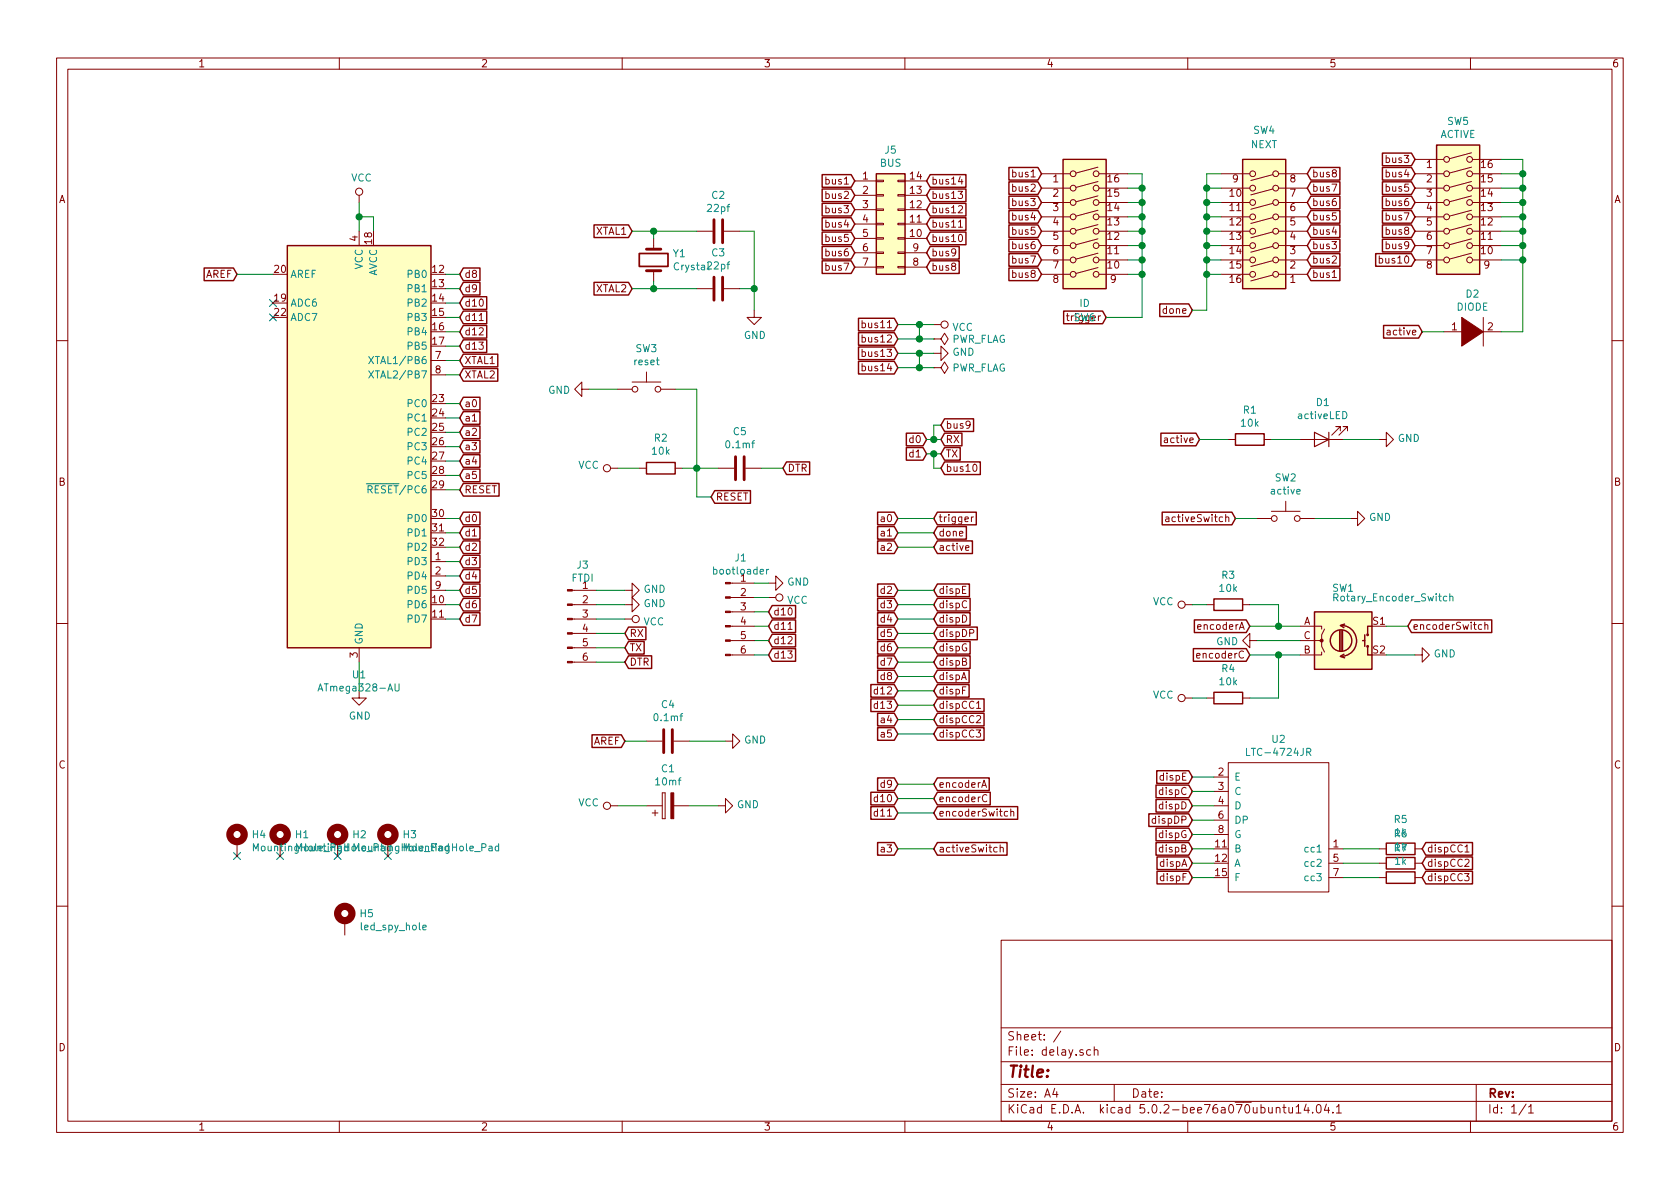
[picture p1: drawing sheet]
EESchema Schematic File Version 4
LIBS:delay-cache
EELAYER 26 0
EELAYER END
$Descr A4 11693 8268
encoding utf-8
Sheet 1 1
Title ""
Date ""
Rev ""
Comp ""
Comment1 ""
Comment2 ""
Comment3 ""
Comment4 ""
$EndDescr
$Comp
L Device:Crystal Y1
U 1 1
P 4550 1800
F 0 "Y1" V 4504 1931 50  0000 L CNN
F 1 "Crystal" V 4595 1931 50  0000 L CNN
F 2 "Crystal:Crystal_SMD_HC49-SD" H 4550 1800 50  0001 C CNN
F 3 "~" H 4550 1800 50  0001 C CNN
	1    4550 1800
	0    1    1    0   
$EndComp
$Comp
L Device:C C2
U 1 1
P 5000 1600
F 0 "C2" V 4748 1600 50  0000 C CNN
F 1 "22pf" V 4839 1600 50  0000 C CNN
F 2 "Capacitor_SMD:C_0603_1608Metric" H 5038 1450 50  0001 C CNN
F 3 "~" H 5000 1600 50  0001 C CNN
	1    5000 1600
	0    1    1    0   
$EndComp
$Comp
L Device:CP C1
U 1 1
P 4650 5600
F 0 "C1" V 4905 5600 50  0000 C CNN
F 1 "10mf" V 4814 5600 50  0000 C CNN
F 2 "Capacitor_SMD:C_0603_1608Metric" H 4688 5450 50  0001 C CNN
F 3 "~" H 4650 5600 50  0001 C CNN
	1    4650 5600
	0    -1   -1   0   
$EndComp
$Comp
L Connector:Conn_01x06_Male J3
U 1 1
P 3950 4300
F 0 "J3" H 4056 4678 50  0000 C CNN
F 1 "FTDI" H 4056 4587 50  0000 C CNN
F 2 "autoblocks:edge_connector_3" H 3950 4300 50  0001 C CNN
F 3 "~" H 3950 4300 50  0001 C CNN
	1    3950 4300
	1    0    0    -1  
$EndComp
$Comp
L Device:R R1
U 1 1
P 8700 3050
F 0 "R1" V 8493 3050 50  0000 C CNN
F 1 "10k" V 8584 3050 50  0000 C CNN
F 2 "Resistor_SMD:R_0603_1608Metric" V 8630 3050 50  0001 C CNN
F 3 "~" H 8700 3050 50  0001 C CNN
	1    8700 3050
	0    1    1    0   
$EndComp
$Comp
L Device:LED D1
U 1 1
P 9200 3050
F 0 "D1" H 9192 2795 50  0000 C CNN
F 1 "activeLED" H 9192 2886 50  0000 C CNN
F 2 "LED_THT:LED_D5.0mm" H 9200 3050 50  0001 C CNN
F 3 "~" H 9200 3050 50  0001 C CNN
	1    9200 3050
	-1   0    0    1   
$EndComp
$Comp
L Device:Rotary_Encoder_Switch SW1
U 1 1
P 9350 4450
F 0 "SW1" H 9350 4817 50  0000 C CNN
F 1 "Rotary_Encoder_Switch" H 9700 4750 50  0000 C CNN
F 2 "Rotary_Encoder:RotaryEncoder_Alps_EC11E-Switch_Vertical_H20mm_CircularMountingHoles" H 9200 4610 50  0001 C CNN
F 3 "~" H 9350 4710 50  0001 C CNN
	1    9350 4450
	1    0    0    -1  
$EndComp
$Comp
L autoblocks:LTC-4724JR U2
U 1 1
P 8800 5700
F 0 "U2" H 8900 6265 50  0000 C CNN
F 1 "LTC-4724JR" H 8900 6174 50  0000 C CNN
F 2 "autoblocks:LTC-4724JR" H 8800 5700 50  0001 C CNN
F 3 "" H 8800 5700 50  0001 C CNN
	1    8800 5700
	1    0    0    -1  
$EndComp
$Comp
L power:VCC #PWR03
U 1 1
P 6500 2250
F 0 "#PWR03" H 6500 2100 50  0001 C CNN
F 1 "VCC" V 6517 2378 50  0000 L CNN
F 2 "" H 6500 2250 50  0001 C CNN
F 3 "" H 6500 2250 50  0001 C CNN
	1    6500 2250
	0    1    1    0   
$EndComp
$Comp
L power:GND #PWR02
U 1 1
P 6500 2450
F 0 "#PWR02" H 6500 2200 50  0001 C CNN
F 1 "GND" V 6505 2322 50  0000 R CNN
F 2 "" H 6500 2450 50  0001 C CNN
F 3 "" H 6500 2450 50  0001 C CNN
	1    6500 2450
	0    -1   -1   0   
$EndComp
$Comp
L power:VCC #PWR04
U 1 1
P 2500 1400
F 0 "#PWR04" H 2500 1250 50  0001 C CNN
F 1 "VCC" H 2517 1573 50  0000 C CNN
F 2 "" H 2500 1400 50  0001 C CNN
F 3 "" H 2500 1400 50  0001 C CNN
	1    2500 1400
	1    0    0    -1  
$EndComp
Wire Wire Line
	2500 1500 2600 1500
Wire Wire Line
	2500 1500 2500 1600
Wire Wire Line
	4850 1600 4550 1600
Wire Wire Line
	4550 1600 4550 1650
$Comp
L Device:C C3
U 1 1
P 5000 2000
F 0 "C3" V 4748 2000 50  0000 C CNN
F 1 "22pf" V 4839 2000 50  0000 C CNN
F 2 "Capacitor_SMD:C_0603_1608Metric" H 5038 1850 50  0001 C CNN
F 3 "~" H 5000 2000 50  0001 C CNN
	1    5000 2000
	0    1    1    0   
$EndComp
Wire Wire Line
	4850 2000 4550 2000
Wire Wire Line
	4550 2000 4550 1950
Wire Wire Line
	5150 1600 5250 1600
Wire Wire Line
	5250 1600 5250 2000
Wire Wire Line
	5250 2000 5150 2000
$Comp
L power:GND #PWR011
U 1 1
P 5250 2150
F 0 "#PWR011" H 5250 1900 50  0001 C CNN
F 1 "GND" H 5255 1977 50  0000 C CNN
F 2 "" H 5250 2150 50  0001 C CNN
F 3 "" H 5250 2150 50  0001 C CNN
	1    5250 2150
	1    0    0    -1  
$EndComp
Text GLabel 3200 2500 2    50   Input ~ 0
XTAL1
Wire Wire Line
	3100 2500 3200 2500
Text GLabel 3200 2600 2    50   Input ~ 0
XTAL2
Wire Wire Line
	3100 2600 3200 2600
Text GLabel 4400 1600 0    50   Input ~ 0
XTAL1
Wire Wire Line
	4400 1600 4550 1600
Connection ~ 4550 1600
Text GLabel 4400 2000 0    50   Input ~ 0
XTAL2
Wire Wire Line
	4400 2000 4550 2000
Connection ~ 4550 2000
Text GLabel 3200 2800 2    50   Input ~ 0
a0
Text GLabel 3200 2900 2    50   Input ~ 0
a1
Text GLabel 3200 3000 2    50   Input ~ 0
a2
Text GLabel 3200 3100 2    50   Input ~ 0
a3
Text GLabel 3200 3200 2    50   Input ~ 0
a4
Text GLabel 3200 3300 2    50   Input ~ 0
a5
$Comp
L power:GND #PWR05
U 1 1
P 2500 4800
F 0 "#PWR05" H 2500 4550 50  0001 C CNN
F 1 "GND" H 2505 4627 50  0000 C CNN
F 2 "" H 2500 4800 50  0001 C CNN
F 3 "" H 2500 4800 50  0001 C CNN
	1    2500 4800
	1    0    0    -1  
$EndComp
Text GLabel 6550 3050 2    50   Input ~ 0
RX
Text GLabel 6550 3150 2    50   Input ~ 0
TX
Text GLabel 3200 3800 2    50   Input ~ 0
d2
Text GLabel 3200 3900 2    50   Input ~ 0
d3
Text GLabel 3200 4000 2    50   Input ~ 0
d4
Text GLabel 3200 4100 2    50   Input ~ 0
d5
Text GLabel 3200 4200 2    50   Input ~ 0
d6
Text GLabel 3200 4300 2    50   Input ~ 0
d7
Text GLabel 3200 3700 2    50   Input ~ 0
d1
Text GLabel 3200 3600 2    50   Input ~ 0
d0
Text GLabel 6450 3050 0    50   Input ~ 0
d0
Text GLabel 6450 3150 0    50   Input ~ 0
d1
Wire Wire Line
	6450 3050 6500 3050
Wire Wire Line
	6450 3150 6500 3150
Text GLabel 3200 1900 2    50   Input ~ 0
d8
Text GLabel 3200 2000 2    50   Input ~ 0
d9
Text GLabel 3200 2100 2    50   Input ~ 0
d10
Text GLabel 3200 2200 2    50   Input ~ 0
d11
Text GLabel 3200 2300 2    50   Input ~ 0
d12
Text GLabel 3200 2400 2    50   Input ~ 0
d13
Wire Wire Line
	3100 1900 3200 1900
Wire Wire Line
	3100 2300 3200 2300
Wire Wire Line
	3100 2400 3200 2400
Wire Wire Line
	3100 2800 3200 2800
Wire Wire Line
	3100 2900 3200 2900
Wire Wire Line
	3100 3000 3200 3000
Wire Wire Line
	3100 3100 3200 3100
Wire Wire Line
	3100 3200 3200 3200
Wire Wire Line
	3100 3300 3200 3300
Wire Wire Line
	3100 3600 3200 3600
Wire Wire Line
	3100 3700 3200 3700
Wire Wire Line
	3100 3800 3200 3800
Wire Wire Line
	3100 3900 3200 3900
Wire Wire Line
	3100 4000 3200 4000
Wire Wire Line
	3100 4100 3200 4100
Wire Wire Line
	3100 4200 3200 4200
Wire Wire Line
	3100 4300 3200 4300
$Comp
L power:VCC #PWR09
U 1 1
P 4300 5600
F 0 "#PWR09" H 4300 5450 50  0001 C CNN
F 1 "VCC" V 4318 5727 50  0000 L CNN
F 2 "" H 4300 5600 50  0001 C CNN
F 3 "" H 4300 5600 50  0001 C CNN
	1    4300 5600
	0    -1   -1   0   
$EndComp
Text GLabel 3200 3400 2    50   Input ~ 0
RESET
Wire Wire Line
	3100 3400 3200 3400
$Comp
L power:VCC #PWR06
U 1 1
P 4300 3250
F 0 "#PWR06" H 4300 3100 50  0001 C CNN
F 1 "VCC" V 4318 3377 50  0000 L CNN
F 2 "" H 4300 3250 50  0001 C CNN
F 3 "" H 4300 3250 50  0001 C CNN
	1    4300 3250
	0    -1   -1   0   
$EndComp
$Comp
L Device:R R2
U 1 1
P 4600 3250
F 0 "R2" V 4807 3250 50  0000 C CNN
F 1 "10k" V 4716 3250 50  0000 C CNN
F 2 "Resistor_SMD:R_0603_1608Metric" V 4530 3250 50  0001 C CNN
F 3 "~" H 4600 3250 50  0001 C CNN
	1    4600 3250
	0    -1   -1   0   
$EndComp
Text GLabel 4950 3450 2    50   Input ~ 0
RESET
$Comp
L Device:C C5
U 1 1
P 5150 3250
F 0 "C5" V 5402 3250 50  0000 C CNN
F 1 "0.1mf" V 5311 3250 50  0000 C CNN
F 2 "Capacitor_SMD:C_0603_1608Metric" H 5188 3100 50  0001 C CNN
F 3 "~" H 5150 3250 50  0001 C CNN
	1    5150 3250
	0    -1   -1   0   
$EndComp
Text GLabel 5450 3250 2    50   Input ~ 0
DTR
Wire Wire Line
	4750 3250 4850 3250
Connection ~ 4850 3250
Wire Wire Line
	4850 3250 5000 3250
Wire Wire Line
	4950 3450 4850 3450
Wire Wire Line
	4850 3250 4850 3450
Wire Wire Line
	5450 3250 5300 3250
Text GLabel 4350 4600 2    50   Input ~ 0
DTR
Wire Wire Line
	4150 4600 4350 4600
Text GLabel 4350 4500 2    50   Input ~ 0
TX
Text GLabel 4350 4400 2    50   Input ~ 0
RX
Wire Wire Line
	4150 4400 4350 4400
Wire Wire Line
	4150 4500 4350 4500
$Comp
L power:VCC #PWR013
U 1 1
P 4350 4300
F 0 "#PWR013" H 4350 4150 50  0001 C CNN
F 1 "VCC" V 4367 4428 50  0000 L CNN
F 2 "" H 4350 4300 50  0001 C CNN
F 3 "" H 4350 4300 50  0001 C CNN
	1    4350 4300
	0    1    1    0   
$EndComp
$Comp
L power:GND #PWR012
U 1 1
P 4350 4200
F 0 "#PWR012" H 4350 3950 50  0001 C CNN
F 1 "GND" V 4355 4072 50  0000 R CNN
F 2 "" H 4350 4200 50  0001 C CNN
F 3 "" H 4350 4200 50  0001 C CNN
	1    4350 4200
	0    -1   -1   0   
$EndComp
$Comp
L power:GND #PWR010
U 1 1
P 4350 4100
F 0 "#PWR010" H 4350 3850 50  0001 C CNN
F 1 "GND" V 4355 3972 50  0000 R CNN
F 2 "" H 4350 4100 50  0001 C CNN
F 3 "" H 4350 4100 50  0001 C CNN
	1    4350 4100
	0    -1   -1   0   
$EndComp
Wire Wire Line
	4150 4300 4350 4300
Text GLabel 1650 1900 0    50   Input ~ 0
AREF
Wire Wire Line
	1900 1900 1650 1900
Text GLabel 4350 5150 0    50   Input ~ 0
AREF
$Comp
L Device:C C4
U 1 1
P 4650 5150
F 0 "C4" V 4902 5150 50  0000 C CNN
F 1 "0.1mf" V 4811 5150 50  0000 C CNN
F 2 "Capacitor_SMD:C_0603_1608Metric" H 4688 5000 50  0001 C CNN
F 3 "~" H 4650 5150 50  0001 C CNN
	1    4650 5150
	0    -1   -1   0   
$EndComp
$Comp
L power:GND #PWR015
U 1 1
P 5050 5150
F 0 "#PWR015" H 5050 4900 50  0001 C CNN
F 1 "GND" V 5055 5022 50  0000 R CNN
F 2 "" H 5050 5150 50  0001 C CNN
F 3 "" H 5050 5150 50  0001 C CNN
	1    5050 5150
	0    -1   -1   0   
$EndComp
Wire Wire Line
	4350 5150 4500 5150
Wire Wire Line
	4800 5150 5050 5150
$Comp
L power:GND #PWR014
U 1 1
P 5000 5600
F 0 "#PWR014" H 5000 5350 50  0001 C CNN
F 1 "GND" V 5005 5472 50  0000 R CNN
F 2 "" H 5000 5600 50  0001 C CNN
F 3 "" H 5000 5600 50  0001 C CNN
	1    5000 5600
	0    -1   -1   0   
$EndComp
Text GLabel 8700 4350 0    50   Input ~ 0
encoderA
Text GLabel 8700 4550 0    50   Input ~ 0
encoderC
$Comp
L power:GND #PWR020
U 1 1
P 8750 4450
F 0 "#PWR020" H 8750 4200 50  0001 C CNN
F 1 "GND" V 8755 4322 50  0000 R CNN
F 2 "" H 8750 4450 50  0001 C CNN
F 3 "" H 8750 4450 50  0001 C CNN
	1    8750 4450
	0    1    1    0   
$EndComp
Wire Wire Line
	8900 4350 9050 4350
$Comp
L Device:R R4
U 1 1
P 8550 4850
F 0 "R4" V 8343 4850 50  0000 C CNN
F 1 "10k" V 8434 4850 50  0000 C CNN
F 2 "Resistor_SMD:R_0603_1608Metric" V 8480 4850 50  0001 C CNN
F 3 "~" H 8550 4850 50  0001 C CNN
	1    8550 4850
	0    1    1    0   
$EndComp
$Comp
L Device:R R3
U 1 1
P 8550 4200
F 0 "R3" V 8343 4200 50  0000 C CNN
F 1 "10k" V 8434 4200 50  0000 C CNN
F 2 "Resistor_SMD:R_0603_1608Metric" V 8480 4200 50  0001 C CNN
F 3 "~" H 8550 4200 50  0001 C CNN
	1    8550 4200
	0    1    1    0   
$EndComp
$Comp
L power:VCC #PWR018
U 1 1
P 8300 4200
F 0 "#PWR018" H 8300 4050 50  0001 C CNN
F 1 "VCC" V 8318 4327 50  0000 L CNN
F 2 "" H 8300 4200 50  0001 C CNN
F 3 "" H 8300 4200 50  0001 C CNN
	1    8300 4200
	0    -1   -1   0   
$EndComp
$Comp
L power:VCC #PWR019
U 1 1
P 8300 4850
F 0 "#PWR019" H 8300 4700 50  0001 C CNN
F 1 "VCC" V 8318 4977 50  0000 L CNN
F 2 "" H 8300 4850 50  0001 C CNN
F 3 "" H 8300 4850 50  0001 C CNN
	1    8300 4850
	0    -1   -1   0   
$EndComp
Wire Wire Line
	8700 4200 8900 4200
Wire Wire Line
	8900 4200 8900 4350
Wire Wire Line
	8700 4350 8900 4350
Connection ~ 8900 4350
Wire Wire Line
	8750 4450 9050 4450
Wire Wire Line
	8700 4550 8900 4550
Wire Wire Line
	8300 4850 8400 4850
Wire Wire Line
	8700 4850 8900 4850
Wire Wire Line
	8900 4850 8900 4550
Connection ~ 8900 4550
Wire Wire Line
	8900 4550 9050 4550
Text GLabel 9800 4350 2    50   Input ~ 0
encoderSwitch
$Comp
L power:GND #PWR023
U 1 1
P 9600 3050
F 0 "#PWR023" H 9600 2800 50  0001 C CNN
F 1 "GND" V 9605 2922 50  0000 R CNN
F 2 "" H 9600 3050 50  0001 C CNN
F 3 "" H 9600 3050 50  0001 C CNN
	1    9600 3050
	0    -1   -1   0   
$EndComp
Wire Wire Line
	8850 3050 9050 3050
Wire Wire Line
	9350 3050 9600 3050
Text GLabel 8350 3050 0    50   Input ~ 0
active
Wire Wire Line
	8350 3050 8550 3050
Text GLabel 8600 3600 0    50   Input ~ 0
activeSwitch
Wire Wire Line
	8600 3600 8750 3600
Text GLabel 6500 4100 2    50   Input ~ 0
dispE
Text GLabel 6500 4200 2    50   Input ~ 0
dispC
Text GLabel 6500 4300 2    50   Input ~ 0
dispD
Text GLabel 6500 4400 2    50   Input ~ 0
dispDP
Text GLabel 6500 4500 2    50   Input ~ 0
dispG
Text GLabel 6500 4600 2    50   Input ~ 0
dispB
Text GLabel 6500 4700 2    50   Input ~ 0
dispA
Text GLabel 6500 4800 2    50   Input ~ 0
dispF
Text GLabel 6500 4900 2    50   Input ~ 0
dispCC1
Text GLabel 6500 5000 2    50   Input ~ 0
dispCC2
Text GLabel 6500 5100 2    50   Input ~ 0
dispCC3
Text GLabel 6500 3600 2    50   Input ~ 0
trigger
Text GLabel 6500 3700 2    50   Input ~ 0
done
Text GLabel 6500 3800 2    50   Input ~ 0
active
Text GLabel 6500 5450 2    50   Input ~ 0
encoderA
Text GLabel 6500 5550 2    50   Input ~ 0
encoderC
Text GLabel 8300 5400 0    50   Input ~ 0
dispE
Text GLabel 8300 5500 0    50   Input ~ 0
dispC
Text GLabel 8300 5600 0    50   Input ~ 0
dispD
Text GLabel 8300 5700 0    50   Input ~ 0
dispDP
Text GLabel 8300 5800 0    50   Input ~ 0
dispG
Text GLabel 8300 5900 0    50   Input ~ 0
dispB
Text GLabel 8300 6000 0    50   Input ~ 0
dispA
Text GLabel 8300 6100 0    50   Input ~ 0
dispF
Text GLabel 9900 5900 2    50   Input ~ 0
dispCC1
Text GLabel 9900 6000 2    50   Input ~ 0
dispCC2
Text GLabel 9900 6100 2    50   Input ~ 0
dispCC3
Wire Wire Line
	8300 5400 8450 5400
Wire Wire Line
	8300 5500 8450 5500
Wire Wire Line
	8300 5600 8450 5600
Wire Wire Line
	8300 5700 8450 5700
Wire Wire Line
	8300 5800 8450 5800
Wire Wire Line
	8300 5900 8450 5900
Wire Wire Line
	8300 6000 8450 6000
Wire Wire Line
	8300 6100 8450 6100
Wire Wire Line
	9350 5900 9600 5900
Wire Wire Line
	9350 6000 9600 6000
Wire Wire Line
	9350 6100 9600 6100
$Comp
L power:GND #PWR022
U 1 1
P 9850 4550
F 0 "#PWR022" H 9850 4300 50  0001 C CNN
F 1 "GND" V 9855 4422 50  0000 R CNN
F 2 "" H 9850 4550 50  0001 C CNN
F 3 "" H 9850 4550 50  0001 C CNN
	1    9850 4550
	0    -1   -1   0   
$EndComp
$Comp
L power:GND #PWR021
U 1 1
P 9400 3600
F 0 "#PWR021" H 9400 3350 50  0001 C CNN
F 1 "GND" V 9405 3472 50  0000 R CNN
F 2 "" H 9400 3600 50  0001 C CNN
F 3 "" H 9400 3600 50  0001 C CNN
	1    9400 3600
	0    -1   -1   0   
$EndComp
Wire Wire Line
	9150 3600 9400 3600
Text GLabel 6500 5900 2    50   Input ~ 0
activeSwitch
Text GLabel 6500 5650 2    50   Input ~ 0
encoderSwitch
Wire Wire Line
	4700 2700 4850 2700
Wire Wire Line
	4850 2700 4850 3250
$Comp
L power:GND #PWR01
U 1 1
P 4100 2700
F 0 "#PWR01" H 4100 2450 50  0001 C CNN
F 1 "GND" V 4105 2572 50  0000 R CNN
F 2 "" H 4100 2700 50  0001 C CNN
F 3 "" H 4100 2700 50  0001 C CNN
	1    4100 2700
	0    1    1    0   
$EndComp
Text GLabel 6250 3600 0    50   Input ~ 0
a0
Wire Wire Line
	6250 3600 6500 3600
Text GLabel 6250 3700 0    50   Input ~ 0
a1
Wire Wire Line
	6250 3700 6500 3700
Text GLabel 6250 4100 0    50   Input ~ 0
d2
Text GLabel 6250 4200 0    50   Input ~ 0
d3
Text GLabel 6250 4300 0    50   Input ~ 0
d4
Text GLabel 6250 4400 0    50   Input ~ 0
d5
Text GLabel 6250 4500 0    50   Input ~ 0
d6
Text GLabel 6250 4600 0    50   Input ~ 0
d7
Text GLabel 6250 4700 0    50   Input ~ 0
d8
Text GLabel 6250 4800 0    50   Input ~ 0
d12
Text GLabel 6250 5450 0    50   Input ~ 0
d9
Text GLabel 6250 5550 0    50   Input ~ 0
d10
Wire Wire Line
	6250 4100 6500 4100
Wire Wire Line
	6250 4200 6500 4200
Wire Wire Line
	6250 4300 6500 4300
Wire Wire Line
	6250 4400 6500 4400
Wire Wire Line
	6250 4500 6500 4500
Wire Wire Line
	6250 4600 6500 4600
Wire Wire Line
	6250 4700 6500 4700
Wire Wire Line
	6250 4800 6500 4800
Text GLabel 6250 3800 0    50   Input ~ 0
a2
Wire Wire Line
	6250 3800 6500 3800
Text GLabel 6250 5900 0    50   Input ~ 0
a3
Wire Wire Line
	6250 5900 6500 5900
Text GLabel 6250 5650 0    50   Input ~ 0
d11
Text GLabel 6250 4900 0    50   Input ~ 0
d13
Text GLabel 6250 5000 0    50   Input ~ 0
a4
Text GLabel 6250 5100 0    50   Input ~ 0
a5
Wire Wire Line
	6250 4900 6500 4900
Wire Wire Line
	6250 5000 6500 5000
Wire Wire Line
	6250 5100 6500 5100
Wire Wire Line
	3100 2100 3200 2100
Wire Wire Line
	3100 2200 3200 2200
Wire Wire Line
	6500 5450 6250 5450
Wire Wire Line
	6250 5550 6500 5550
Wire Wire Line
	6250 5650 6500 5650
Wire Wire Line
	9650 4350 9800 4350
Wire Wire Line
	8300 4200 8400 4200
Wire Wire Line
	3100 2000 3200 2000
Wire Wire Line
	4150 4100 4350 4100
Wire Wire Line
	2500 1400 2500 1500
Connection ~ 2500 1500
Wire Wire Line
	5250 2150 5250 2000
Connection ~ 5250 2000
Wire Wire Line
	4100 2700 4300 2700
Wire Wire Line
	2600 1600 2600 1500
Wire Wire Line
	2500 4600 2500 4800
Wire Wire Line
	4300 3250 4450 3250
Wire Wire Line
	4150 4200 4350 4200
Wire Wire Line
	9650 4550 9850 4550
Wire Wire Line
	4300 5600 4500 5600
Wire Wire Line
	4800 5600 5000 5600
$Comp
L Mechanical:MountingHole_Pad H1
U 1 1
P 1950 5850
F 0 "H1" H 2050 5901 50  0000 L CNN
F 1 "MountingHole_Pad" H 2050 5810 50  0000 L CNN
F 2 "MountingHole:MountingHole_3.2mm_M3_Pad" H 1950 5850 50  0001 C CNN
F 3 "~" H 1950 5850 50  0001 C CNN
	1    1950 5850
	1    0    0    -1  
$EndComp
$Comp
L Mechanical:MountingHole_Pad H2
U 1 1
P 2350 5850
F 0 "H2" H 2450 5901 50  0000 L CNN
F 1 "MountingHole_Pad" H 2450 5810 50  0000 L CNN
F 2 "MountingHole:MountingHole_3.2mm_M3_Pad" H 2350 5850 50  0001 C CNN
F 3 "~" H 2350 5850 50  0001 C CNN
	1    2350 5850
	1    0    0    -1  
$EndComp
$Comp
L Mechanical:MountingHole_Pad H3
U 1 1
P 2700 5850
F 0 "H3" H 2800 5901 50  0000 L CNN
F 1 "MountingHole_Pad" H 2800 5810 50  0000 L CNN
F 2 "MountingHole:MountingHole_3.2mm_M3_Pad" H 2700 5850 50  0001 C CNN
F 3 "~" H 2700 5850 50  0001 C CNN
	1    2700 5850
	1    0    0    -1  
$EndComp
$Comp
L Mechanical:MountingHole_Pad H4
U 1 1
P 1650 5850
F 0 "H4" H 1750 5901 50  0000 L CNN
F 1 "MountingHole_Pad" H 1750 5810 50  0000 L CNN
F 2 "MountingHole:MountingHole_3.2mm_M3_Pad" H 1650 5850 50  0001 C CNN
F 3 "~" H 1650 5850 50  0001 C CNN
	1    1650 5850
	1    0    0    -1  
$EndComp
NoConn ~ 2700 5950
NoConn ~ 2350 5950
NoConn ~ 1950 5950
NoConn ~ 1650 5950
$Comp
L MCU_Microchip_ATmega:ATmega328-AU U1
U 1 1
P 2500 3100
F 0 "U1" H 2500 1514 50  0000 C CNN
F 1 "ATmega328-AU" H 2500 1423 50  0000 C CNN
F 2 "Package_QFP:TQFP-32_7x7mm_P0.8mm" H 2500 3100 50  0001 C CIN
F 3 "http://ww1.microchip.com/downloads/en/DeviceDoc/ATmega328_P%20AVR%20MCU%20with%20picoPower%20Technology%20Data%20Sheet%2040001984A.pdf" H 2500 3100 50  0001 C CNN
	1    2500 3100
	1    0    0    -1  
$EndComp
NoConn ~ 1900 2100
NoConn ~ 1900 2200
$Comp
L Switch:SW_DIP_x08 SW4
U 1 1
P 8800 1500
F 0 "SW4" H 8800 900 50  0000 C CNN
F 1 "NEXT" H 8800 1000 50  0000 C CNN
F 2 "Package_DIP:DIP-16_W7.62mm_SMDSocket_SmallPads" H 8800 1500 50  0001 C CNN
F 3 "" H 8800 1500 50  0001 C CNN
	1    8800 1500
	-1   0    0    1   
$EndComp
$Comp
L Connector_Generic:Conn_02x07_Counter_Clockwise J5
U 1 1
P 6150 1550
F 0 "J5" H 6200 2067 50  0000 C CNN
F 1 "BUS" H 6200 1976 50  0000 C CNN
F 2 "Connector_PinHeader_2.54mm:PinHeader_2x07_P2.54mm_Vertical" H 6150 1550 50  0001 C CNN
F 3 "~" H 6150 1550 50  0001 C CNN
	1    6150 1550
	1    0    0    -1  
$EndComp
Text GLabel 5950 1250 0    50   Input ~ 0
bus1
Text GLabel 5950 1350 0    50   Input ~ 0
bus2
Text GLabel 5950 1450 0    50   Input ~ 0
bus3
Text GLabel 5950 1550 0    50   Input ~ 0
bus4
Text GLabel 5950 1650 0    50   Input ~ 0
bus5
Text GLabel 5950 1750 0    50   Input ~ 0
bus6
Text GLabel 5950 1850 0    50   Input ~ 0
bus7
Text GLabel 6450 1250 2    50   Input ~ 0
bus14
Text GLabel 6450 1350 2    50   Input ~ 0
bus13
Text GLabel 6450 1450 2    50   Input ~ 0
bus12
Text GLabel 6450 1550 2    50   Input ~ 0
bus11
Text GLabel 6450 1650 2    50   Input ~ 0
bus10
Text GLabel 6450 1750 2    50   Input ~ 0
bus9
Text GLabel 6450 1850 2    50   Input ~ 0
bus8
Text GLabel 7250 1200 0    50   Input ~ 0
bus1
Text GLabel 7250 1300 0    50   Input ~ 0
bus2
Text GLabel 7250 1400 0    50   Input ~ 0
bus3
Text GLabel 7250 1500 0    50   Input ~ 0
bus4
Text GLabel 7250 1600 0    50   Input ~ 0
bus5
Text GLabel 7250 1700 0    50   Input ~ 0
bus6
Text GLabel 7250 1800 0    50   Input ~ 0
bus7
Text GLabel 7250 1900 0    50   Input ~ 0
bus8
Text GLabel 9100 1900 2    50   Input ~ 0
bus1
Text GLabel 9100 1800 2    50   Input ~ 0
bus2
Text GLabel 9100 1700 2    50   Input ~ 0
bus3
Text GLabel 9100 1600 2    50   Input ~ 0
bus4
Text GLabel 9100 1500 2    50   Input ~ 0
bus5
Text GLabel 9100 1400 2    50   Input ~ 0
bus6
Text GLabel 9100 1300 2    50   Input ~ 0
bus7
Text GLabel 9100 1200 2    50   Input ~ 0
bus8
Text GLabel 7700 2200 0    50   Input ~ 0
trigger
Wire Wire Line
	7850 1900 7950 1900
Connection ~ 7950 1900
Wire Wire Line
	7850 1800 7950 1800
Connection ~ 7950 1800
Wire Wire Line
	7950 1800 7950 1900
Wire Wire Line
	7950 1700 7850 1700
Connection ~ 7950 1700
Wire Wire Line
	7950 1700 7950 1800
Wire Wire Line
	7850 1600 7950 1600
Connection ~ 7950 1600
Wire Wire Line
	7950 1600 7950 1700
Wire Wire Line
	7850 1500 7950 1500
Connection ~ 7950 1500
Wire Wire Line
	7950 1500 7950 1600
Wire Wire Line
	7850 1400 7950 1400
Connection ~ 7950 1400
Wire Wire Line
	7950 1400 7950 1500
Wire Wire Line
	7850 1200 7950 1200
Wire Wire Line
	7850 1300 7950 1300
Wire Wire Line
	7950 1200 7950 1300
Connection ~ 7950 1300
Wire Wire Line
	7950 1300 7950 1400
Text GLabel 8300 2150 0    50   Input ~ 0
done
Wire Wire Line
	8500 1900 8400 1900
Wire Wire Line
	8400 1900 8400 1800
Wire Wire Line
	8500 1800 8400 1800
Connection ~ 8400 1800
Wire Wire Line
	8400 1800 8400 1700
Wire Wire Line
	8500 1700 8400 1700
Connection ~ 8400 1700
Wire Wire Line
	8400 1700 8400 1600
Wire Wire Line
	8500 1600 8400 1600
Connection ~ 8400 1600
Wire Wire Line
	8400 1600 8400 1500
Wire Wire Line
	8500 1500 8400 1500
Connection ~ 8400 1500
Wire Wire Line
	8400 1500 8400 1400
Wire Wire Line
	8500 1400 8400 1400
Connection ~ 8400 1400
Wire Wire Line
	8400 1400 8400 1300
Wire Wire Line
	8500 1300 8400 1300
Connection ~ 8400 1300
Wire Wire Line
	8400 1300 8400 1200
Wire Wire Line
	8500 1200 8400 1200
$Comp
L Switch:SW_DIP_x08 SW5
U 1 1
P 10150 1500
F 0 "SW5" H 10150 2167 50  0000 C CNN
F 1 "ACTIVE" H 10150 2076 50  0000 C CNN
F 2 "Package_DIP:DIP-16_W7.62mm_SMDSocket_SmallPads" H 10150 1500 50  0001 C CNN
F 3 "" H 10150 1500 50  0001 C CNN
	1    10150 1500
	1    0    0    -1  
$EndComp
Text GLabel 9850 1100 0    50   Input ~ 0
bus3
Text GLabel 9850 1200 0    50   Input ~ 0
bus4
Text GLabel 9850 1300 0    50   Input ~ 0
bus5
Text GLabel 9850 1400 0    50   Input ~ 0
bus6
Text GLabel 9850 1500 0    50   Input ~ 0
bus7
Text GLabel 9850 1600 0    50   Input ~ 0
bus8
Text GLabel 9850 1700 0    50   Input ~ 0
bus9
Wire Wire Line
	10450 1100 10600 1100
Wire Wire Line
	10600 1100 10600 1200
Wire Wire Line
	10450 1200 10600 1200
Connection ~ 10600 1200
Wire Wire Line
	10600 1200 10600 1300
Wire Wire Line
	10450 1300 10600 1300
Connection ~ 10600 1300
Wire Wire Line
	10450 1400 10600 1400
Wire Wire Line
	10600 1300 10600 1400
Connection ~ 10600 1400
Wire Wire Line
	10600 1400 10600 1500
Wire Wire Line
	10450 1500 10600 1500
Connection ~ 10600 1500
Wire Wire Line
	10600 1500 10600 1600
Wire Wire Line
	10450 1600 10600 1600
Connection ~ 10600 1600
Wire Wire Line
	10600 1600 10600 1700
Wire Wire Line
	10450 1700 10600 1700
Connection ~ 10600 1700
Wire Wire Line
	10600 1700 10600 1800
Wire Wire Line
	10450 1800 10600 1800
Connection ~ 10600 1800
Text GLabel 9900 2300 0    50   Input ~ 0
active
$Comp
L pspice:DIODE D2
U 1 1
P 10250 2300
F 0 "D2" H 10250 2565 50  0000 C CNN
F 1 "DIODE" H 10250 2474 50  0000 C CNN
F 2 "Diode_SMD:D_0603_1608Metric" H 10250 2300 50  0001 C CNN
F 3 "~" H 10250 2300 50  0001 C CNN
	1    10250 2300
	1    0    0    -1  
$EndComp
Wire Wire Line
	9900 2300 10050 2300
Wire Wire Line
	10450 2300 10600 2300
Wire Wire Line
	10600 1800 10600 2300
Text GLabel 6250 2550 0    50   Input ~ 0
bus14
Text GLabel 6250 2450 0    50   Input ~ 0
bus13
Text GLabel 6250 2350 0    50   Input ~ 0
bus12
Text GLabel 6250 2250 0    50   Input ~ 0
bus11
$Comp
L power:PWR_FLAG #FLG0101
U 1 1
P 6500 2350
F 0 "#FLG0101" H 6500 2425 50  0001 C CNN
F 1 "PWR_FLAG" V 6500 2478 50  0000 L CNN
F 2 "" H 6500 2350 50  0001 C CNN
F 3 "~" H 6500 2350 50  0001 C CNN
	1    6500 2350
	0    1    1    0   
$EndComp
$Comp
L power:PWR_FLAG #FLG0102
U 1 1
P 6500 2550
F 0 "#FLG0102" H 6500 2625 50  0001 C CNN
F 1 "PWR_FLAG" V 6500 2678 50  0000 L CNN
F 2 "" H 6500 2550 50  0001 C CNN
F 3 "~" H 6500 2550 50  0001 C CNN
	1    6500 2550
	0    1    1    0   
$EndComp
Wire Wire Line
	6250 2250 6400 2250
Wire Wire Line
	6500 2350 6400 2350
Wire Wire Line
	6400 2350 6400 2250
Connection ~ 6400 2250
Wire Wire Line
	6400 2250 6500 2250
Wire Wire Line
	6250 2350 6400 2350
Connection ~ 6400 2350
Wire Wire Line
	6250 2450 6400 2450
Wire Wire Line
	6250 2550 6400 2550
Wire Wire Line
	6400 2450 6400 2550
Connection ~ 6400 2450
Wire Wire Line
	6400 2450 6500 2450
Connection ~ 6400 2550
Wire Wire Line
	6400 2550 6500 2550
$Comp
L Switch:SW_Push SW3
U 1 1
P 4500 2700
F 0 "SW3" H 4500 2985 50  0000 C CNN
F 1 "reset" H 4500 2894 50  0000 C CNN
F 2 "Button_Switch_SMD:SW_SPST_TL3305C" H 4500 2900 50  0001 C CNN
F 3 "" H 4500 2900 50  0001 C CNN
	1    4500 2700
	1    0    0    -1  
$EndComp
$Comp
L Switch:SW_Push SW2
U 1 1
P 8950 3600
F 0 "SW2" H 8950 3885 50  0000 C CNN
F 1 "active" H 8950 3794 50  0000 C CNN
F 2 "Button_Switch_SMD:SW_SPST_TL3305C" H 8950 3800 50  0001 C CNN
F 3 "" H 8950 3800 50  0001 C CNN
	1    8950 3600
	1    0    0    -1  
$EndComp
Text GLabel 5350 4250 2    50   Input ~ 0
d10
Text GLabel 5350 4350 2    50   Input ~ 0
d11
Text GLabel 5350 4450 2    50   Input ~ 0
d12
Text GLabel 5350 4550 2    50   Input ~ 0
d13
Wire Wire Line
	5250 4250 5350 4250
Wire Wire Line
	5350 4350 5250 4350
Wire Wire Line
	5250 4450 5350 4450
Wire Wire Line
	5250 4550 5350 4550
Text GLabel 6550 3250 2    50   Input ~ 0
bus10
Text GLabel 6550 2950 2    50   Input ~ 0
bus9
Wire Wire Line
	6550 2950 6500 2950
Wire Wire Line
	6500 2950 6500 3050
Connection ~ 6500 3050
Wire Wire Line
	6500 3050 6550 3050
Wire Wire Line
	6550 3250 6500 3250
Wire Wire Line
	6500 3250 6500 3150
Connection ~ 6500 3150
Wire Wire Line
	6500 3150 6550 3150
Wire Wire Line
	7700 2200 7950 2200
Wire Wire Line
	7950 1900 7950 2200
Wire Wire Line
	8300 2150 8400 2150
Wire Wire Line
	8400 2150 8400 1900
Connection ~ 8400 1900
$Comp
L Mechanical:MountingHole_Pad H5
U 1 1
P 2400 6400
F 0 "H5" H 2500 6451 50  0000 L CNN
F 1 "led_spy_hole" H 2500 6360 50  0000 L CNN
F 2 "MountingHole:MountingHole_3.2mm_M3" H 2400 6400 50  0001 C CNN
F 3 "~" H 2400 6400 50  0001 C CNN
	1    2400 6400
	1    0    0    -1  
$EndComp
$Comp
L Switch:SW_DIP_x08 SW6
U 1 1
P 7550 1600
F 0 "SW6" H 7550 1000 50  0000 C CNN
F 1 "ID" H 7550 1100 50  0000 C CNN
F 2 "Package_DIP:DIP-16_W7.62mm_SMDSocket_SmallPads" H 7550 1600 50  0001 C CNN
F 3 "" H 7550 1600 50  0001 C CNN
	1    7550 1600
	1    0    0    -1  
$EndComp
$Comp
L Connector:Conn_01x06_Male J1
U 1 1
P 5050 4250
F 0 "J1" H 5156 4628 50  0000 C CNN
F 1 "bootloader" H 5156 4537 50  0000 C CNN
F 2 "autoblocks:edge_connector_3" H 5050 4250 50  0001 C CNN
F 3 "~" H 5050 4250 50  0001 C CNN
	1    5050 4250
	1    0    0    -1  
$EndComp
$Comp
L power:VCC #PWR08
U 1 1
P 5350 4150
F 0 "#PWR08" H 5350 4000 50  0001 C CNN
F 1 "VCC" V 5367 4278 50  0000 L CNN
F 2 "" H 5350 4150 50  0001 C CNN
F 3 "" H 5350 4150 50  0001 C CNN
	1    5350 4150
	0    1    1    0   
$EndComp
Wire Wire Line
	5250 4150 5350 4150
$Comp
L power:GND #PWR07
U 1 1
P 5350 4050
F 0 "#PWR07" H 5350 3800 50  0001 C CNN
F 1 "GND" V 5355 3922 50  0000 R CNN
F 2 "" H 5350 4050 50  0001 C CNN
F 3 "" H 5350 4050 50  0001 C CNN
	1    5350 4050
	0    -1   -1   0   
$EndComp
Wire Wire Line
	5250 4050 5350 4050
$Comp
L Device:R R5
U 1 1
P 9750 5900
F 0 "R5" V 9543 5900 50  0000 C CNN
F 1 "1k" V 9634 5900 50  0000 C CNN
F 2 "Resistor_SMD:R_0603_1608Metric" V 9680 5900 50  0001 C CNN
F 3 "~" H 9750 5900 50  0001 C CNN
	1    9750 5900
	0    1    1    0   
$EndComp
$Comp
L Device:R R6
U 1 1
P 9750 6000
F 0 "R6" V 9543 6000 50  0000 C CNN
F 1 "1k" V 9634 6000 50  0000 C CNN
F 2 "Resistor_SMD:R_0603_1608Metric" V 9680 6000 50  0001 C CNN
F 3 "~" H 9750 6000 50  0001 C CNN
	1    9750 6000
	0    1    1    0   
$EndComp
$Comp
L Device:R R7
U 1 1
P 9750 6100
F 0 "R7" V 9543 6100 50  0000 C CNN
F 1 "1k" V 9634 6100 50  0000 C CNN
F 2 "Resistor_SMD:R_0603_1608Metric" V 9680 6100 50  0001 C CNN
F 3 "~" H 9750 6100 50  0001 C CNN
	1    9750 6100
	0    1    1    0   
$EndComp
Text GLabel 9850 1800 0    50   Input ~ 0
bus10
$EndSCHEMATC
